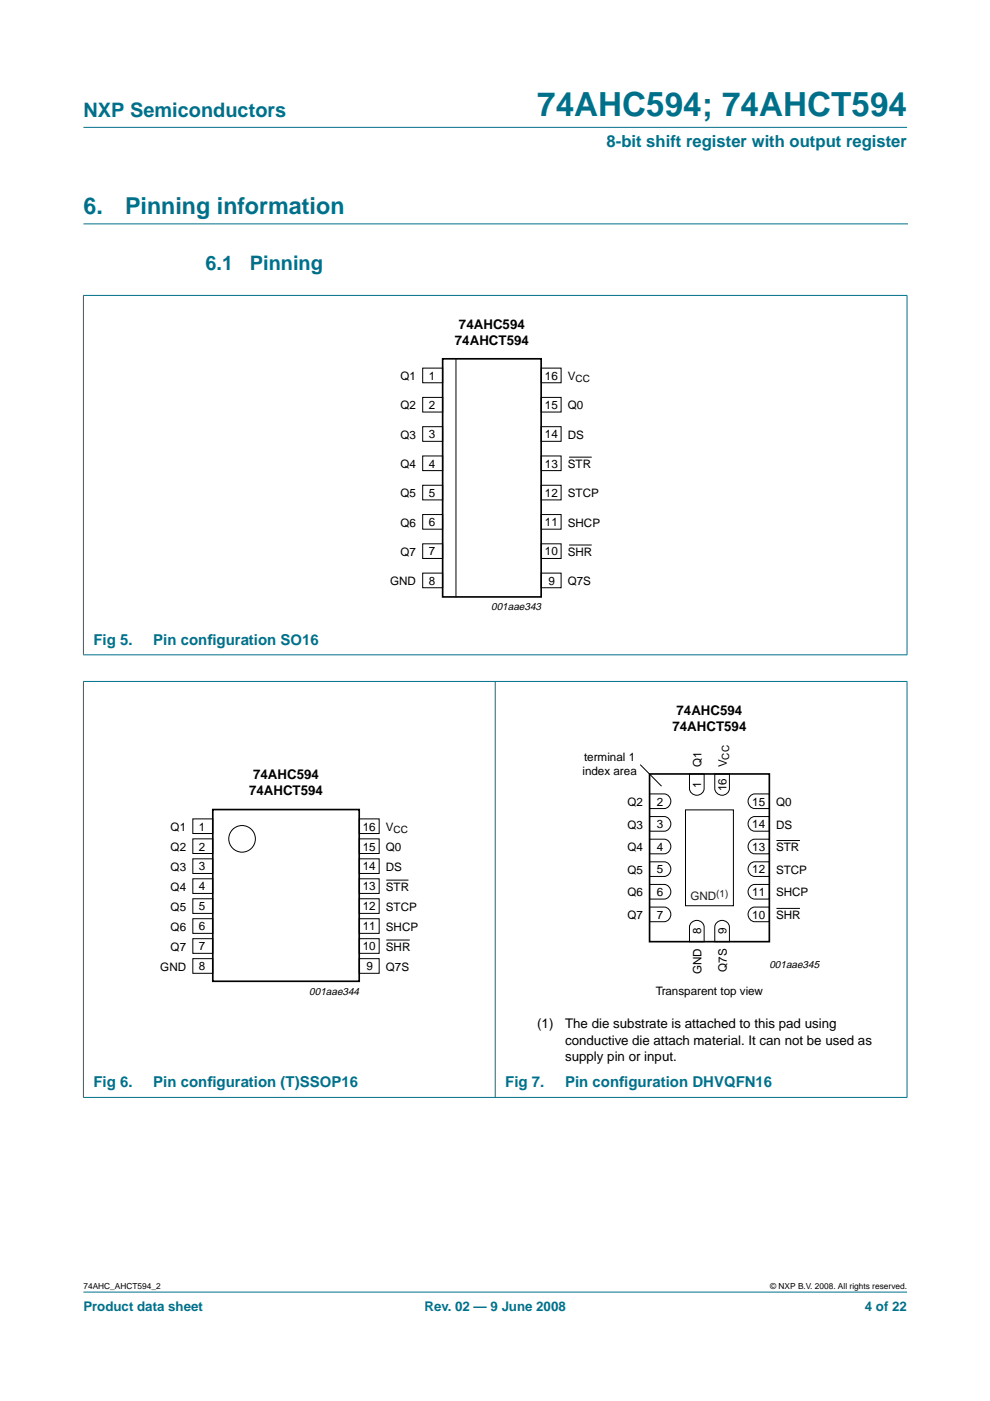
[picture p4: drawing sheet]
<svg xmlns="http://www.w3.org/2000/svg" width="210mm" height="297mm" viewBox="0 0 210 297" stroke-linecap="round" stroke-linejoin="round" font-family="sans-serif">
<g fill="#00708a" stroke="#00708a" stroke-width=".21">
<path d="M17.7 273.9h174.6z"/>
<path d="M17.7 27h174.6z"/>
<path d="M17.7 62.7v76.1z"/>
<path d="M192.3 62.7v76.1z"/>
<path d="M17.6 62.6h174.8z"/>
<path d="M17.6 138.8h174.8z"/>
<path d="M17.7 144.5v88.1z"/>
<path d="M105 144.4v88.3z"/>
<path d="M192.3 144.5v88.1z"/>
<path d="M17.6 144.5h174.8z"/>
<path d="M17.6 232.7h174.8z"/>
</g>
<path d="M17.7 47.5h174.7" fill="none" stroke="#00708a" stroke-width=".21"/>
<g fill="none" stroke="#000" stroke-width=".21">
<path d="M89.6 78h4.3v3.2h-4.3zM96.7 76.1v50.6M114.7 78h4.3v3.2h-4.3zM89.6 84.3h4.3v3.1h-4.3zM89.6 90.5h4.3v3.1h-4.3zM89.6 96.7h4.3v3.1h-4.3zM114.7 90.5h4.3v3.1h-4.3zM114.7 96.7h4.3v3.1h-4.3zM114.7 84.3h4.3v3.1h-4.3zM120.7 96.9h4.8M89.6 102.9h4.3v3.1h-4.3zM89.6 109.1h4.3v3.1h-4.3z"/>
<path d="M89.6 115.3h4.3v3.1h-4.3zM114.7 115.3h4.3v3.1h-4.3zM114.7 102.9h4.3v3.1h-4.3zM114.7 109.1h4.3v3.1h-4.3zM120.7 115.6h4.8M89.6 121.5h4.3v3.1h-4.3zM114.7 121.5h4.3v3.1h-4.3zM40.9 173.6h4.2v3.1h-4.2zM40.9 177.9h4.2v3.1h-4.2zM76.2 173.6h4.2v3.1h-4.2zM76.2 177.9h4.2v3.1h-4.2zM135.7 162.1l4.6 4.6"/>
<path d="M137.7 177.9h3.1a1.56 1.56 0 0 1 1.4 1.6 1.56 1.56 0 0 1-1.4 1.5h-3.1zM137.7 173.1h3.1a1.56 1.56 0 0 1 1.4 1.6 1.56 1.56 0 0 1-1.4 1.5h-3.1zM137.7 168.3h3.1a1.56 1.56 0 0 1 1.4 1.6 1.56 1.56 0 0 1-1.4 1.5h-3.1zM145.3 171.7h10.2v20.3h-10.2zM146.2 164.1h3.1v3.1a1.56 1.56 0 0 1-1.6 1.4 1.56 1.56 0 0 1-1.5-1.4zM151.5 164.1h3.2v3.1a1.56 1.56 0 0 1-1.6 1.4 1.56 1.56 0 0 1-1.6-1.4zM159.2 178.2l.8-.3h3.1v3.1h-3.1a1.57 1.57 0 0 1-1.3-1.1 1.57 1.57 0 0 1 .5-1.7zM159.2 173.4l.8-.3h3.1v3.1h-3.1a1.57 1.57 0 0 1-1.3-1.1 1.57 1.57 0 0 1 .5-1.7zM159.2 168.6l.8-.3h3.1v3.1h-3.1a1.57 1.57 0 0 1-1.3-1.1 1.57 1.57 0 0 1 .5-1.7zM164.6 178.2h5M40.9 182.1h4.2v3.1h-4.2zM40.9 186.3h4.2v3.1h-4.2z"/>
<path d="M40.9 190.6h4.2v3.1h-4.2zM40.9 194.8h4.2v3.1h-4.2zM40.9 199h4.2v3.1h-4.2zM76.2 199h4.2v3.1h-4.2zM76.2 190.6h4.2v3.1h-4.2zM76.2 194.8h4.2v3.1h-4.2zM76.2 182.1h4.2v3.1h-4.2zM76.2 186.3h4.2v3.1h-4.2zM81.9 186.6h4.7M81.9 199.3h5M137.7 192.3h3.1a1.56 1.56 0 0 1 1.4 1.6 1.56 1.56 0 0 1-1.4 1.5h-3.1zM137.7 187.5h3.1a1.56 1.56 0 0 1 1.4 1.6 1.56 1.56 0 0 1-1.4 1.5h-3.1z"/>
<path d="M137.7 182.7h3.1a1.56 1.56 0 0 1 1.4 1.6 1.56 1.56 0 0 1-1.4 1.5h-3.1zM146.5 195.7a1.57 1.57 0 0 1 1.7-.5 1.57 1.57 0 0 1 1.1 1.4v3.1h-3.1v-3.1zM151.9 195.7a1.57 1.57 0 0 1 1.6-.5 1.57 1.57 0 0 1 1.2 1.4v3.1h-3.2v-3.1zM159.2 192.6l.8-.3h3.1v3.1h-3.1a1.57 1.57 0 0 1-1.3-1.1 1.57 1.57 0 0 1 .5-1.7zM159.2 187.8l.8-.3h3.1v3.1h-3.1a1.57 1.57 0 0 1-1.3-1.1 1.57 1.57 0 0 1 .5-1.7zM159.2 183l.8-.3h3.1v3.1h-3.1a1.57 1.57 0 0 1-1.3-1.1 1.57 1.57 0 0 1 .5-1.7zM164.6 192.6h5M40.9 203.3h4.2v3.1h-4.2zM76.2 203.3h4.2v3.1h-4.2z"/>
<circle cx="51.3" cy="177.9" r="2.82"/>
</g>
<path d="M93.9 76.1h20.8v50.5h-20.8zM45.1 171.6h31.1v36.5h-31.1zM137.7 164.1h25.4v35.6h-25.4z" fill="none" stroke="#000" stroke-width=".35"/>
<text font-size="7.1" fill="#00708a" x="113.9" y="24.7">74AHC594; 74AHCT594</text>
<g font-size="4.9" fill="#00708a">
<text x="17.7" y="45.5">6.</text>
<text x="26.5" y="45.5">Pinning information</text>
</g>
<g font-size="4.2" fill="#00708a">
<text x="17.7" y="24.9">NXP Semiconductors</text>
<text x="43.6" y="57.3">6.1</text>
<text x="53" y="57.3">Pinning</text>
</g>
<text font-size="3.5" fill="#00708a" x="128.6" y="31.1">8-bit shift register with output register</text>
<g font-size="3.2" fill="#00708a">
<text x="19.8" y="136.7">Fig 5.</text>
<text x="32.5" y="136.7">Pin conf</text>
<text x="44" y="136.7">iguration SO16</text>
<text x="19.8" y="230.6">Fig 6.</text>
<text x="32.5" y="230.6">Pin conf</text>
<text x="44" y="230.6">iguration (T)SSOP16</text>
<text x="107.1" y="230.6">Fig 7.</text>
<text x="119.8" y="230.6">Pin conf</text>
<text x="131.3" y="230.6">iguration DHVQFN16</text>
</g>
<g font-size="2.8">
<text x="97.3" y="69.8">74AHC594</text>
<text x="96.5" y="73.2">74AHCT594</text>
<text x="142.6" y="155">74AHCT594</text>
<text x="143.4" y="151.7">74AHC594</text>
<text x="53.7" y="165.2">74AHC594</text>
<text x="52.8" y="168.5">74AHCT594</text>
<text x="113.9" y="218">(1)</text>
<text x="119.8" y="221.5">conductive die attach material. It can not be used as</text>
<text x="119.8" y="218">The die substrate is attached to this pad using</text>
<text x="119.8" y="225">supply pin or input.</text>
</g>
<g font-size="2.8" fill="#00708a">
<text x="17.7" y="278">Product data sheet</text>
<text x="90" y="278">Rev. 02 — 9 June 2008</text>
<text x="183.4" y="278">4 of 22</text>
</g>
<g font-size="2.5">
<text x="84.9" y="80.6">Q1</text>
<text x="90.9" y="80.5">1</text>
<text x="115.6" y="80.5">16</text>
<text x="120.4" y="80.6">V</text>
<text x="84.9" y="86.8">Q2</text>
<text x="90.9" y="86.7">2</text>
<text x="115.6" y="86.7">15</text>
<text x="120.4" y="86.8">Q0</text>
<text x="84.9" y="93">Q3</text>
<text x="90.9" y="92.9">3</text>
<text x="115.6" y="92.9">14</text>
<text x="120.4" y="93">DS</text>
<text x="84.9" y="99.2">Q4</text>
<text x="90.9" y="99.1">4</text>
<text x="115.6" y="99.1">13</text>
<text x="120.4" y="99.2">STR</text>
<text x="84.9" y="105.4">Q5</text>
<text x="90.9" y="105.4">5</text>
<text x="115.6" y="105.4">12</text>
<text x="120.4" y="105.4">STCP</text>
<text x="84.9" y="111.6">Q6</text>
<text x="90.9" y="111.6">6</text>
<text x="115.6" y="111.6">11</text>
<text x="120.4" y="111.6">SHCP</text>
<text x="84.9" y="117.8">Q7</text>
<text x="90.9" y="117.8">7</text>
<text x="115.6" y="117.8">10</text>
<text x="120.4" y="117.8">SHR</text>
<text x="82.7" y="124.1">GND</text>
<text x="90.9" y="124">8</text>
<text x="116.3" y="124">9</text>
<text x="120.4" y="124.1">Q7S</text>
<text x="123.8" y="161.3">terminal 1</text>
<text x="123.5" y="164.3">index area</text>
<text x="148.7" y="167" transform="rotate(-90 148.7 167)">1</text>
<text x="148.7" y="162.7" transform="rotate(-90 148.7 162.7)">Q1</text>
<text x="154" y="167.7" transform="rotate(-90 154 167.7)">16</text>
<text x="154.1" y="162.7" transform="rotate(-90 154.1 162.7)">V</text>
<text x="133" y="170.9">Q2</text>
<text x="139.3" y="170.8">2</text>
<text x="159.5" y="170.8">15</text>
<text x="164.5" y="170.9">Q0</text>
<text x="36.2" y="176.2">Q1</text>
<text x="42.2" y="176.1">1</text>
<text x="76.9" y="176.1">16</text>
<text x="81.8" y="176.2">V</text>
<text x="133" y="175.7">Q3</text>
<text x="139.3" y="175.6">3</text>
<text x="159.5" y="175.6">14</text>
<text x="164.5" y="175.7">DS</text>
<text x="36.2" y="180.4">Q2</text>
<text x="36.2" y="184.6">Q3</text>
<text x="42.2" y="180.3">2</text>
<text x="42.2" y="184.6">3</text>
<text x="76.9" y="184.6">14</text>
<text x="76.9" y="180.3">15</text>
<text x="81.8" y="180.4">Q0</text>
<text x="81.8" y="184.6">DS</text>
<text x="133" y="185.3">Q5</text>
<text x="133" y="180.5">Q4</text>
<text x="139.3" y="185.2">5</text>
<text x="139.3" y="180.4">4</text>
<text x="159.5" y="185.2">12</text>
<text x="159.5" y="180.4">13</text>
<text x="164.5" y="185.3">STCP</text>
<text x="164.5" y="180.5">STR</text>
<text x="36.2" y="188.9">Q4</text>
<text x="42.2" y="188.8">4</text>
<text x="76.9" y="188.8">13</text>
<text x="81.8" y="188.9">STR</text>
<text x="133" y="190.1">Q6</text>
<text x="139.3" y="190">6</text>
<text x="159.5" y="190">11</text>
<text x="164.5" y="190.1">SHCP</text>
<text x="36.2" y="193.1">Q5</text>
<text x="36.2" y="197.3">Q6</text>
<text x="42.2" y="193">5</text>
<text x="42.2" y="197.3">6</text>
<text x="76.9" y="193">12</text>
<text x="76.9" y="197.3">11</text>
<text x="81.8" y="193.1">STCP</text>
<text x="81.8" y="197.3">SHCP</text>
<text x="133" y="194.9">Q7</text>
<text x="139.3" y="194.8">7</text>
<text x="159.5" y="194.8">10</text>
<text x="164.5" y="194.9">SHR</text>
<text x="36.2" y="201.6">Q7</text>
<text x="42.2" y="201.5">7</text>
<text x="76.9" y="201.5">10</text>
<text x="81.8" y="201.6">SHR</text>
<text x="148.7" y="198.1" transform="rotate(-90 148.7 198.1)">8</text>
<text x="154" y="198.1" transform="rotate(-90 154 198.1)">9</text>
<text x="34" y="205.8">GND</text>
<text x="42.2" y="205.7">8</text>
<text x="77.7" y="205.7">9</text>
<text x="81.8" y="205.8">Q7S</text>
<text x="148.7" y="206.6" transform="rotate(-90 148.7 206.6)">GND</text>
<text x="154.1" y="206.1" transform="rotate(-90 154.1 206.1)">Q7S</text>
<text x="139.1" y="210.9">Transparent top view</text>
</g>
<text font-size="2.5" fill="#231f20" x="146.4" y="190.9">GND</text>
<g font-size="2.2">
<text x="104.1" y="129.4">001aae343</text>
<text x="163.1" y="205.3">001aae345</text>
<text x="65.6" y="210.9">001aae344</text>
</g>
<g font-size="2.1">
<text x="122" y="81.1">CC</text>
<text x="154.6" y="161" transform="rotate(-90 154.6 161)">CC</text>
<text x="83.5" y="176.7">CC</text>
</g>
<text font-size="2.1" fill="#231f20" x="151.9" y="190.2">(1)</text>
<g font-size="1.8">
<text x="17.7" y="273.4">74AHC_AHCT594_2</text>
<text x="163.3" y="273.4">© NXP B.V. 2008. All rights reserved.</text>
</g>
</svg>
